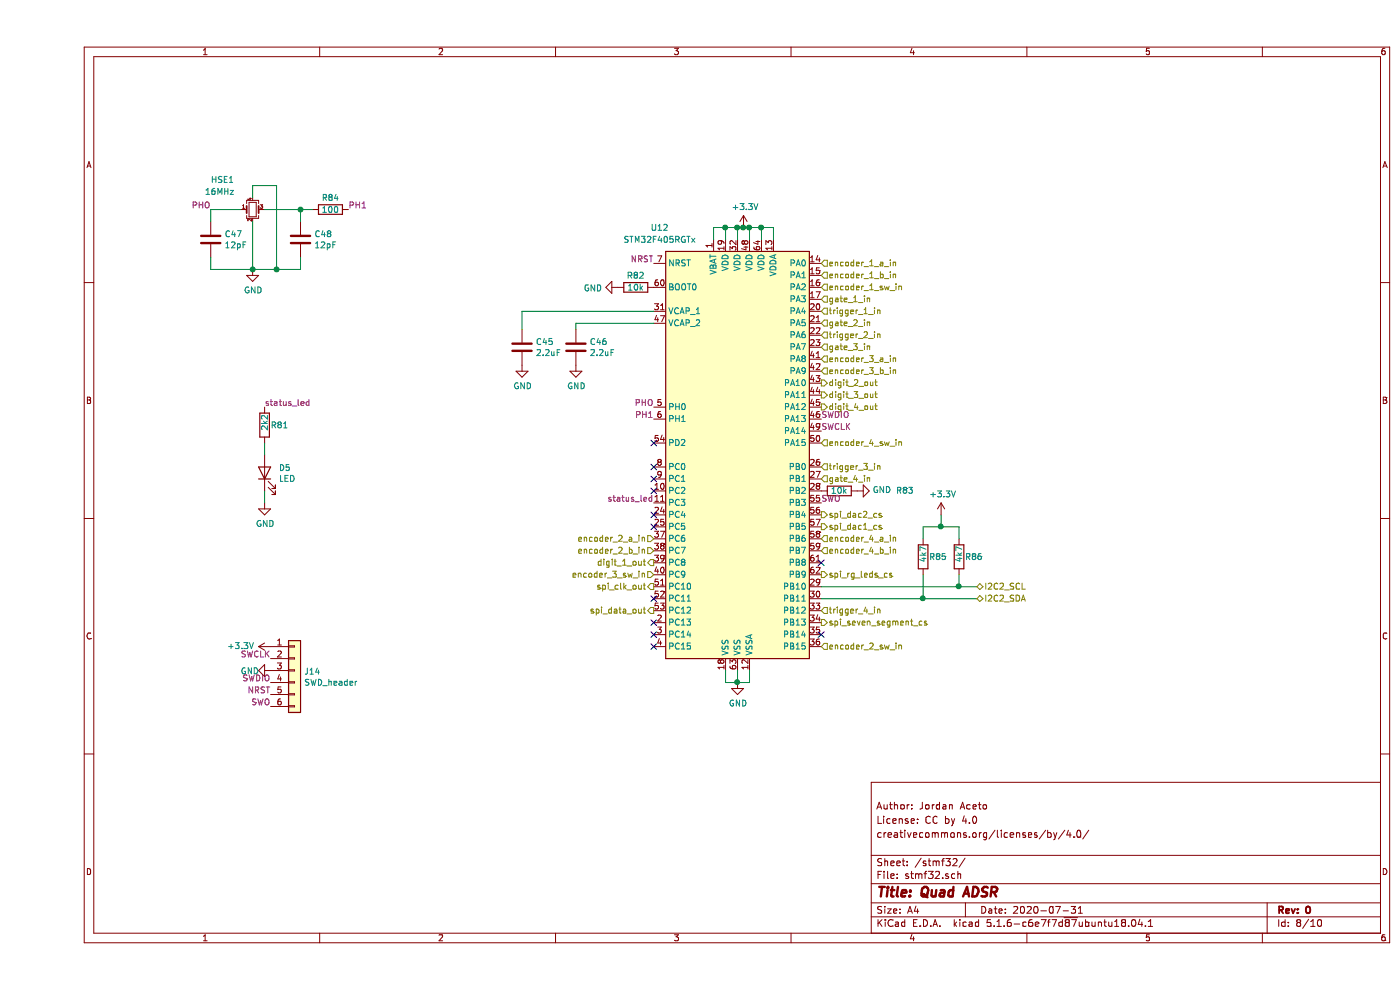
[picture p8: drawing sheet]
EESchema Schematic File Version 4
EELAYER 30 0
EELAYER END
$Descr A4 11693 8268
encoding utf-8
Sheet 8 10
Title "Quad ADSR"
Date "2020-07-31"
Rev "0"
Comp ""
Comment1 "creativecommons.org/licenses/by/4.0/"
Comment2 "License: CC by 4.0"
Comment3 "Author: Jordan Aceto"
Comment4 ""
$EndDescr
Text HLabel 6550 2500 2    50   Input ~ 0
gate_1_in
Text HLabel 6550 2600 2    50   Input ~ 0
trigger_1_in
Text HLabel 6550 2700 2    50   Input ~ 0
gate_2_in
Text HLabel 6550 2800 2    50   Input ~ 0
trigger_2_in
Text HLabel 6550 2900 2    50   Input ~ 0
gate_3_in
Text HLabel 6550 3900 2    50   Input ~ 0
trigger_3_in
Text HLabel 6550 4000 2    50   Input ~ 0
gate_4_in
Text HLabel 6550 5100 2    50   Input ~ 0
trigger_4_in
Text HLabel 6550 2200 2    50   Input ~ 0
encoder_1_a_in
Text HLabel 6550 2300 2    50   Input ~ 0
encoder_1_b_in
Text HLabel 6550 2400 2    50   Input ~ 0
encoder_1_sw_in
Text HLabel 5150 4500 0    50   Input ~ 0
encoder_2_a_in
Text HLabel 5150 4600 0    50   Input ~ 0
encoder_2_b_in
Text HLabel 6550 5400 2    50   Input ~ 0
encoder_2_sw_in
Text HLabel 6550 3000 2    50   Input ~ 0
encoder_3_a_in
Text HLabel 6550 3100 2    50   Input ~ 0
encoder_3_b_in
Text HLabel 5150 4800 0    50   Input ~ 0
encoder_3_sw_in
Text HLabel 6550 4500 2    50   Input ~ 0
encoder_4_a_in
Text HLabel 6550 4600 2    50   Input ~ 0
encoder_4_b_in
Text HLabel 6550 3700 2    50   Input ~ 0
encoder_4_sw_in
Text HLabel 5150 4700 0    50   Output ~ 0
digit_1_out
Text HLabel 6550 3200 2    50   Output ~ 0
digit_2_out
Text HLabel 6550 3300 2    50   Output ~ 0
digit_3_out
Text HLabel 6550 3400 2    50   Output ~ 0
digit_4_out
Text HLabel 5150 4900 0    50   Output ~ 0
spi_clk_out
Text HLabel 5150 5100 0    50   Output ~ 0
spi_data_out
Text HLabel 6550 4400 2    50   Output ~ 0
spi_dac1_cs
Text HLabel 6550 4300 2    50   Output ~ 0
spi_dac2_cs
Text HLabel 6550 5200 2    50   Output ~ 0
spi_seven_segment_cs
Text HLabel 6550 4800 2    50   Output ~ 0
spi_rg_leds_cs
$Comp
L Device:R R81
U 1 1
P 1900 3550
F 0 "R81" H 1950 3550 50  0000 L CNN
F 1 "2k2" V 1900 3500 50  0000 L CNN
F 2 "Resistor_SMD:R_0603_1608Metric" V 1830 3550 50  0001 C CNN
F 3 "~" H 1900 3550 50  0001 C CNN
	1    1900 3550
	1    0    0    -1  
$EndComp
$Comp
L Device:LED D5
U 1 1
P 1900 3950
F 0 "D5" V 1939 3833 50  0000 R CNN
F 1 "LED" V 1848 3833 50  0000 R CNN
F 2 "LED_SMD:LED_0603_1608Metric" H 1900 3950 50  0001 C CNN
F 3 "~" H 1900 3950 50  0001 C CNN
	1    1900 3950
	0    -1   -1   0   
$EndComp
$Comp
L power:GND #PWR0101
U 1 1
P 1900 4200
F 0 "#PWR0101" H 1900 3950 50  0001 C CNN
F 1 "GND" H 1905 4027 50  0000 C CNN
F 2 "" H 1900 4200 50  0001 C CNN
F 3 "" H 1900 4200 50  0001 C CNN
	1    1900 4200
	1    0    0    -1  
$EndComp
Wire Wire Line
	1900 4200 1900 4100
Wire Wire Line
	1900 3800 1900 3700
Text Label 5150 4200 2    50   ~ 0
status_led
Text Label 1900 3400 0    50   ~ 0
status_led
$Comp
L MCU_ST_STM32F4:STM32F405RGTx U12
U 1 1
P 5850 3800
F 0 "U12" H 5200 5700 50  0000 C CNN
F 1 "STM32F405RGTx" H 5200 5600 50  0000 C CNN
F 2 "Package_QFP:LQFP-64_10x10mm_P0.5mm" H 5250 2100 50  0001 R CNN
F 3 "http://www.st.com/st-web-ui/static/active/en/resource/technical/document/datasheet/DM00037051.pdf" H 5850 3800 50  0001 C CNN
	1    5850 3800
	1    0    0    -1  
$EndComp
Wire Wire Line
	5650 2000 5650 1900
Wire Wire Line
	5650 1900 5750 1900
Wire Wire Line
	6150 1900 6150 2000
Wire Wire Line
	6050 2000 6050 1900
Connection ~ 6050 1900
Wire Wire Line
	6050 1900 6150 1900
Wire Wire Line
	5950 2000 5950 1900
Connection ~ 5950 1900
Wire Wire Line
	5950 1900 6050 1900
Wire Wire Line
	5850 2000 5850 1900
Connection ~ 5850 1900
Wire Wire Line
	5850 1900 5900 1900
Wire Wire Line
	5750 2000 5750 1900
Connection ~ 5750 1900
Wire Wire Line
	5750 1900 5850 1900
$Comp
L power:+3.3V #PWR0103
U 1 1
P 5900 1900
F 0 "#PWR0103" H 5900 1750 50  0001 C CNN
F 1 "+3.3V" H 5915 2073 50  0000 C CNN
F 2 "" H 5900 1900 50  0001 C CNN
F 3 "" H 5900 1900 50  0001 C CNN
	1    5900 1900
	1    0    0    -1  
$EndComp
Connection ~ 5900 1900
Wire Wire Line
	5900 1900 5950 1900
Wire Wire Line
	5750 5600 5750 5700
Wire Wire Line
	5750 5700 5850 5700
Wire Wire Line
	5950 5700 5950 5600
Wire Wire Line
	5850 5600 5850 5700
Connection ~ 5850 5700
Wire Wire Line
	5850 5700 5950 5700
$Comp
L power:GND #PWR0102
U 1 1
P 5850 5700
F 0 "#PWR0102" H 5850 5450 50  0001 C CNN
F 1 "GND" H 5855 5527 50  0000 C CNN
F 2 "" H 5850 5700 50  0001 C CNN
F 3 "" H 5850 5700 50  0001 C CNN
	1    5850 5700
	1    0    0    -1  
$EndComp
$Comp
L Device:C C46
U 1 1
P 4500 2900
F 0 "C46" H 4615 2946 50  0000 L CNN
F 1 "2.2uF" H 4615 2855 50  0000 L CNN
F 2 "Capacitor_SMD:C_0603_1608Metric" H 4538 2750 50  0001 C CNN
F 3 "~" H 4500 2900 50  0001 C CNN
	1    4500 2900
	1    0    0    -1  
$EndComp
$Comp
L Device:C C45
U 1 1
P 4050 2900
F 0 "C45" H 4165 2946 50  0000 L CNN
F 1 "2.2uF" H 4165 2855 50  0000 L CNN
F 2 "Capacitor_SMD:C_0603_1608Metric" H 4088 2750 50  0001 C CNN
F 3 "~" H 4050 2900 50  0001 C CNN
	1    4050 2900
	1    0    0    -1  
$EndComp
$Comp
L power:GND #PWR099
U 1 1
P 4500 3050
F 0 "#PWR099" H 4500 2800 50  0001 C CNN
F 1 "GND" H 4505 2877 50  0000 C CNN
F 2 "" H 4500 3050 50  0001 C CNN
F 3 "" H 4500 3050 50  0001 C CNN
	1    4500 3050
	1    0    0    -1  
$EndComp
$Comp
L power:GND #PWR098
U 1 1
P 4050 3050
F 0 "#PWR098" H 4050 2800 50  0001 C CNN
F 1 "GND" H 4055 2877 50  0000 C CNN
F 2 "" H 4050 3050 50  0001 C CNN
F 3 "" H 4050 3050 50  0001 C CNN
	1    4050 3050
	1    0    0    -1  
$EndComp
Wire Wire Line
	4500 2750 4500 2700
Wire Wire Line
	4500 2700 5150 2700
Wire Wire Line
	4050 2750 4050 2600
Wire Wire Line
	4050 2600 5150 2600
Text Label 5150 3400 2    50   ~ 0
PHO
Text Label 5150 3500 2    50   ~ 0
PH1
$Comp
L Device:Crystal_GND24_Small HSE1
U 1 1
P 1800 1750
F 0 "HSE1" H 1450 2000 50  0000 L CNN
F 1 "16MHz" H 1400 1900 50  0000 L CNN
F 2 "Crystal:Crystal_SMD_3225-4Pin_3.2x2.5mm" H 1800 1750 50  0001 C CNN
F 3 "~" H 1800 1750 50  0001 C CNN
	1    1800 1750
	1    0    0    -1  
$EndComp
$Comp
L Device:C C47
U 1 1
P 1450 2000
F 0 "C47" H 1565 2046 50  0000 L CNN
F 1 "12pF" H 1565 1955 50  0000 L CNN
F 2 "Capacitor_SMD:C_0402_1005Metric" H 1488 1850 50  0001 C CNN
F 3 "~" H 1450 2000 50  0001 C CNN
	1    1450 2000
	1    0    0    -1  
$EndComp
$Comp
L Device:C C48
U 1 1
P 2200 2000
F 0 "C48" H 2315 2046 50  0000 L CNN
F 1 "12pF" H 2315 1955 50  0000 L CNN
F 2 "Capacitor_SMD:C_0402_1005Metric" H 2238 1850 50  0001 C CNN
F 3 "~" H 2200 2000 50  0001 C CNN
	1    2200 2000
	1    0    0    -1  
$EndComp
$Comp
L Device:R R84
U 1 1
P 2450 1750
F 0 "R84" V 2350 1750 50  0000 C CNN
F 1 "100" V 2450 1750 50  0000 C CNN
F 2 "Resistor_SMD:R_0402_1005Metric" V 2380 1750 50  0001 C CNN
F 3 "~" H 2450 1750 50  0001 C CNN
	1    2450 1750
	0    1    1    0   
$EndComp
Wire Wire Line
	1700 1750 1450 1750
Wire Wire Line
	1450 1750 1450 1850
Wire Wire Line
	1900 1750 2200 1750
Wire Wire Line
	2200 1750 2200 1850
Wire Wire Line
	1800 1850 1800 2250
Wire Wire Line
	1800 2250 1450 2250
Wire Wire Line
	1450 2250 1450 2150
Wire Wire Line
	1800 2250 2000 2250
Wire Wire Line
	2200 2250 2200 2150
Connection ~ 1800 2250
Wire Wire Line
	1800 1650 1800 1550
Wire Wire Line
	1800 1550 2000 1550
Wire Wire Line
	2000 1550 2000 2250
Connection ~ 2000 2250
Wire Wire Line
	2000 2250 2200 2250
Wire Wire Line
	2300 1750 2200 1750
Connection ~ 2200 1750
$Comp
L power:GND #PWR0104
U 1 1
P 1800 2250
F 0 "#PWR0104" H 1800 2000 50  0001 C CNN
F 1 "GND" H 1805 2077 50  0000 C CNN
F 2 "" H 1800 2250 50  0001 C CNN
F 3 "" H 1800 2250 50  0001 C CNN
	1    1800 2250
	1    0    0    -1  
$EndComp
Text Label 1450 1750 2    50   ~ 0
PHO
Text Label 2600 1750 0    50   ~ 0
PH1
$Comp
L Device:R R82
U 1 1
P 5000 2400
F 0 "R82" V 4900 2400 50  0000 C CNN
F 1 "10k" V 5000 2400 50  0000 C CNN
F 2 "Resistor_SMD:R_0402_1005Metric" V 4930 2400 50  0001 C CNN
F 3 "~" H 5000 2400 50  0001 C CNN
	1    5000 2400
	0    1    1    0   
$EndComp
$Comp
L power:GND #PWR0100
U 1 1
P 4850 2400
F 0 "#PWR0100" H 4850 2150 50  0001 C CNN
F 1 "GND" V 4855 2272 50  0000 R CNN
F 2 "" H 4850 2400 50  0001 C CNN
F 3 "" H 4850 2400 50  0001 C CNN
	1    4850 2400
	0    1    1    0   
$EndComp
$Comp
L Device:R R83
U 1 1
P 6700 4100
F 0 "R83" V 6700 3550 50  0000 C CNN
F 1 "10k" V 6700 4100 50  0000 C CNN
F 2 "Resistor_SMD:R_0402_1005Metric" V 6630 4100 50  0001 C CNN
F 3 "~" H 6700 4100 50  0001 C CNN
	1    6700 4100
	0    -1   -1   0   
$EndComp
$Comp
L power:GND #PWR0105
U 1 1
P 6850 4100
F 0 "#PWR0105" H 6850 3850 50  0001 C CNN
F 1 "GND" V 6855 3972 50  0000 R CNN
F 2 "" H 6850 4100 50  0001 C CNN
F 3 "" H 6850 4100 50  0001 C CNN
	1    6850 4100
	0    -1   -1   0   
$EndComp
$Comp
L power:GND #PWR0107
U 1 1
P 1950 5600
F 0 "#PWR0107" H 1950 5350 50  0001 C CNN
F 1 "GND" V 1955 5427 50  0000 C CNN
F 2 "" H 1950 5600 50  0001 C CNN
F 3 "" H 1950 5600 50  0001 C CNN
	1    1950 5600
	0    1    1    0   
$EndComp
$Comp
L power:+3.3V #PWR0106
U 1 1
P 1950 5400
F 0 "#PWR0106" H 1950 5250 50  0001 C CNN
F 1 "+3.3V" V 1950 5650 50  0000 C CNN
F 2 "" H 1950 5400 50  0001 C CNN
F 3 "" H 1950 5400 50  0001 C CNN
	1    1950 5400
	0    -1   -1   0   
$EndComp
$Comp
L Connector_Generic:Conn_01x06 J14
U 1 1
P 2150 5600
F 0 "J14" H 2230 5592 50  0000 L CNN
F 1 "SWD_header" H 2230 5501 50  0000 L CNN
F 2 "Connector_PinHeader_2.54mm:PinHeader_1x06_P2.54mm_Vertical" H 2150 5600 50  0001 C CNN
F 3 "~" H 2150 5600 50  0001 C CNN
	1    2150 5600
	1    0    0    -1  
$EndComp
NoConn ~ 5150 3700
NoConn ~ 5150 3900
NoConn ~ 5150 4000
NoConn ~ 5150 4100
NoConn ~ 5150 5000
NoConn ~ 5150 5300
NoConn ~ 5150 5400
Text HLabel 7850 4900 2    50   BiDi ~ 0
I2C2_SCL
Text HLabel 7850 5000 2    50   BiDi ~ 0
I2C2_SDA
Wire Wire Line
	7850 4900 7700 4900
Wire Wire Line
	6550 5000 7400 5000
$Comp
L Device:R R86
U 1 1
P 7700 4650
F 0 "R86" H 7750 4650 50  0000 L CNN
F 1 "4k7" V 7700 4600 50  0000 L CNN
F 2 "Resistor_SMD:R_0603_1608Metric" V 7630 4650 50  0001 C CNN
F 3 "~" H 7700 4650 50  0001 C CNN
	1    7700 4650
	1    0    0    -1  
$EndComp
Wire Wire Line
	7400 4800 7400 5000
Connection ~ 7400 5000
Wire Wire Line
	7400 5000 7850 5000
Wire Wire Line
	7700 4800 7700 4900
Connection ~ 7700 4900
Wire Wire Line
	7700 4900 6550 4900
Wire Wire Line
	7400 4500 7400 4400
Wire Wire Line
	7400 4400 7550 4400
Wire Wire Line
	7700 4400 7700 4500
$Comp
L power:+3.3V #PWR0122
U 1 1
P 7550 4300
F 0 "#PWR0122" H 7550 4150 50  0001 C CNN
F 1 "+3.3V" H 7565 4473 50  0000 C CNN
F 2 "" H 7550 4300 50  0001 C CNN
F 3 "" H 7550 4300 50  0001 C CNN
	1    7550 4300
	1    0    0    -1  
$EndComp
Wire Wire Line
	7550 4300 7550 4400
Connection ~ 7550 4400
Wire Wire Line
	7550 4400 7700 4400
$Comp
L Device:R R85
U 1 1
P 7400 4650
F 0 "R85" H 7450 4650 50  0000 L CNN
F 1 "4k7" V 7400 4600 50  0000 L CNN
F 2 "Resistor_SMD:R_0603_1608Metric" V 7330 4650 50  0001 C CNN
F 3 "~" H 7400 4650 50  0001 C CNN
	1    7400 4650
	1    0    0    -1  
$EndComp
NoConn ~ 6550 4700
NoConn ~ 6550 5300
NoConn ~ 5150 5200
NoConn ~ 5150 4300
NoConn ~ 5150 4400
Text Label 1950 5500 2    50   ~ 0
SWCLK
Text Label 6550 3600 0    50   ~ 0
SWCLK
Text Label 6550 3500 0    50   ~ 0
SWDIO
Text Label 1950 5700 2    50   ~ 0
SWDIO
Text Label 1950 5800 2    50   ~ 0
NRST
Text Label 5150 2200 2    50   ~ 0
NRST
Text Label 1950 5900 2    50   ~ 0
SWO
Text Label 6550 4200 0    50   ~ 0
SWO
$EndSCHEMATC
